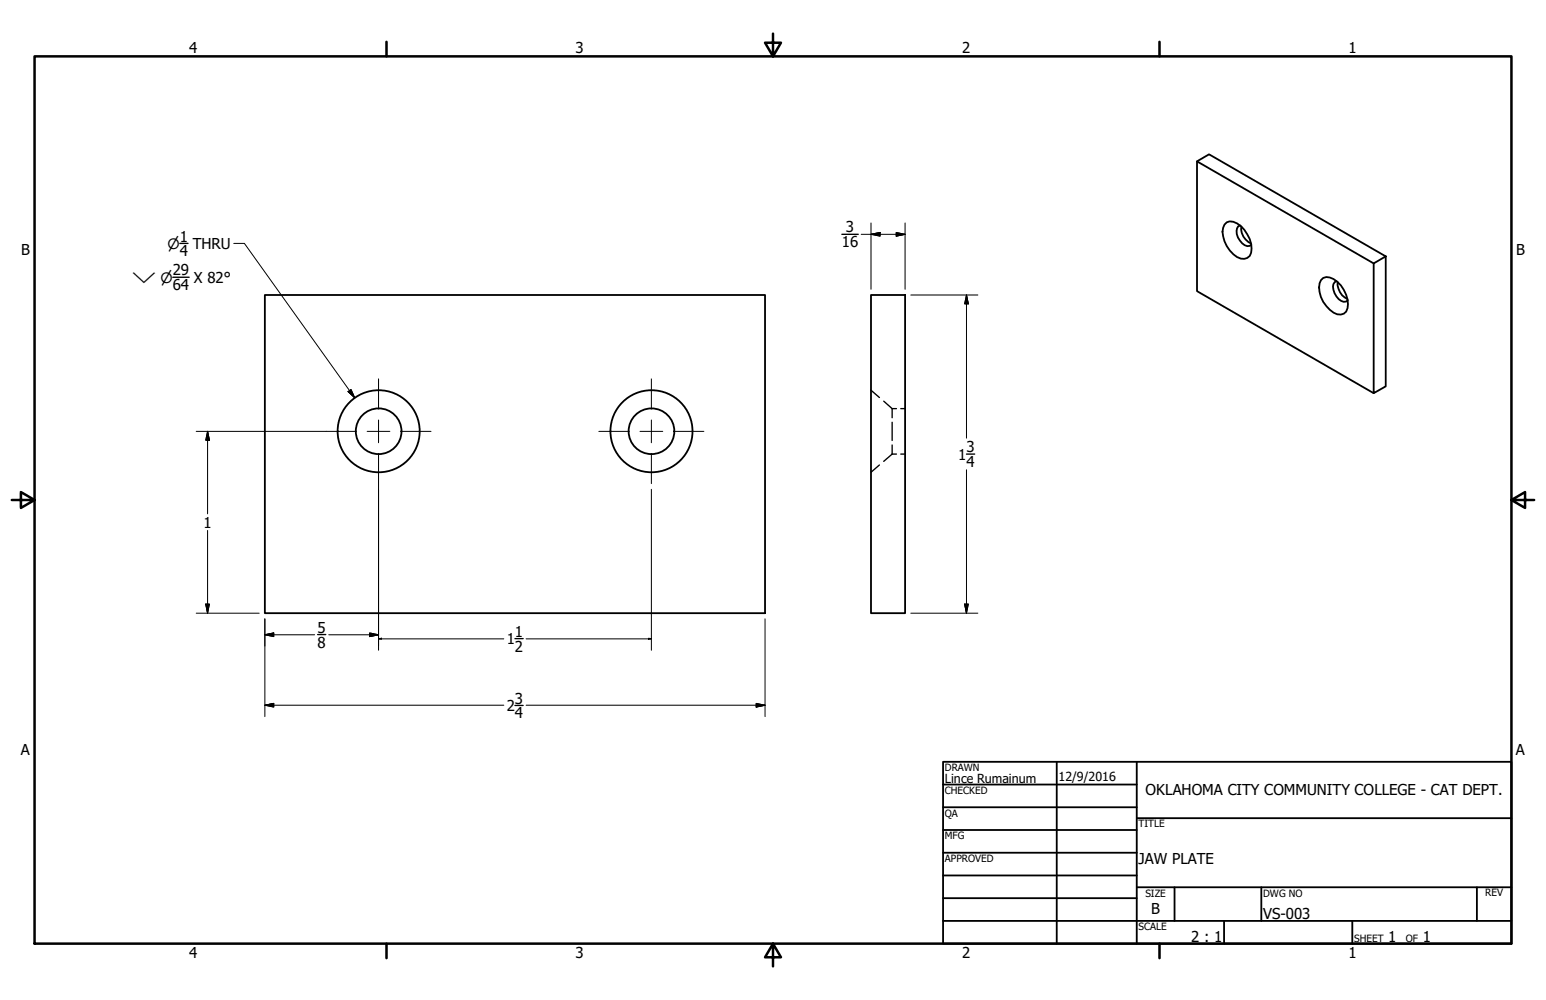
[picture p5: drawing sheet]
<svg xmlns="http://www.w3.org/2000/svg" width="432mm" height="279mm" viewBox="0 0 432 279" stroke-linecap="round" stroke-linejoin="round" font-family="sans-serif">
<!-- layer: Visible (ANSI) -->
<g fill="none" stroke="#000" stroke-width=".51">
<path d="M334.3 45.1l49.4 28.5M342.6 62.1a3.7 3.7 0 0 1 4 1.1 8.3 8.3 0 0 1 2.8 7.4 2.41 2.41 0 0 1-3.9 1.2 8.6 8.6 0 0 1-3.9-8.2l.4-.9zM346.4 63a1.84 1.84 0 0 0-1 2.4 4.8 4.8 0 0 0 3 3.4l.6-.1 .5-.3M346.7 63.3a4.6 4.6 0 0 0 2.7 4.7M369.6 77.7a3.7 3.7 0 0 1 3.9 1 8.3 8.3 0 0 1 2.9 7.4 2.32 2.32 0 0 1-3.9 1.3 8.4 8.4 0 0 1-3.9-8.2l.3-.9zM373.3 78.5a1.75 1.75 0 0 0-.9 2.5 3.6 3.6 0 0 0 3.5 3.3l.5-.4M373.6 78.9a4.7 4.7 0 0 0 2.8 4.7M383.7 73.6l3.3-2v36.3l-3.3 2zM387 71.6l-49.3-28.5-3.4 2v36.2l49.4 28.6M74 82.4h139.7v88.9h-139.7zM243.3 82.4h9.5v88.9h-9.5z"/>
<circle cx="105.8" cy="120.5" r="6.4"/>
<circle cx="105.8" cy="120.5" r="11.5"/>
<circle cx="182" cy="120.5" r="6.4"/>
<circle cx="182" cy="120.5" r="11.5"/>
</g>
<!-- layer: Hidden (ANSI) -->
<path d="M243.3 109l2.3 2.1M246.8 112.1l2.4 2.1M249.2 114.2v2.5M249.2 118v5.1M249.2 114.2h1.2M251.6 114.2h1.2M245.6 129.9l-2.3 2.1M249.2 124.3v2.6M249.2 126.9l-2.4 2M249.2 126.9h1.2M251.6 126.9h1.2" fill="none" stroke="#000" stroke-width=".38"/>
<!-- layer: Border (ANSI) -->
<path d="M9.7 15.7h412.4v248h-412.4zM107.9 11.7v4M215.9 9.4v6.3l-2.2-3.8h4.4l-2.2 3.8M323.8 11.7v4M3.3 139.7h6.4l-3.9-2.2v4.4l3.9-2.2M422.1 139.7l3.9 2.2v-4.4l-3.9 2.2h6.4M107.9 263.7v4M215.9 263.7l2.2 3.8h-4.4l2.2-3.8v6.3M323.8 263.7v4" fill="none" stroke="#000" stroke-width=".7"/>
<!-- layer: Title (ANSI) -->
<g fill="none" stroke="#000" stroke-width=".51">
<path d="M263.4 212.9h158.7v50.8h-158.7zM263.4 219.2h54.1M295.1 212.9v50.8M317.5 212.9v50.8M263.4 225.6h54.1M263.4 231.9h54.1M263.4 238.3h54.1M317.5 228.6h104.6M263.4 244.6h54.1M263.4 251h54.1M263.4 257.3h158.7M317.5 247.9h104.6"/>
<path d="M328 247.9v9.4M341.9 257.3v6.4M352.3 247.9v9.4M377.7 257.3v6.4M412.5 247.9v9.4"/>
</g>
<!-- layer: Center Mark (ANSI) -->
<path d="M105.7 105.9v8.4M105.7 117.3v6.4M181.9 105.9v8.4M181.9 117.3v6.4M91.1 120.5h8.5M102.6 120.5h6.3M105.7 126.7v8.4M111.9 120.5h8.5M167.3 120.5h8.5M178.8 120.5h6.3M181.9 126.7v8.4M188.1 120.5h8.5" fill="none" stroke="#000" stroke-width=".28"/>
<!-- layer: Symbol (ANSI) -->
<path d="M48.3 77.5h4.5M50.2 68h2.3" fill="none" stroke="#000" stroke-width=".38"/>
<path d="M65.3 68h3l30.8 43.1M97.2 109.4l.8-.6 1.1 2.3z" fill="none" stroke="#000" stroke-width=".28"/>
<path d="M97.2 109.4l1.9 1.7zM97.2 109.4l.8-.6 1.1 2.3z" fill="#000" stroke="#000" stroke-width=".28"/>
<!-- layer: Dimension (ANSI) -->
<path d="M235.1 65.5h4.6M269.9 126.9h2.3M88.7 177.3h2.3M143.8 178.4h2.3M143.8 197.1h2.3" fill="none" stroke="#000" stroke-width=".38"/>
<g fill="none" stroke="#000" stroke-width=".28">
<path d="M240.5 65.5h12.3M243.3 65.5l2.5-.5v1zM243.3 62.3v18.5M250.3 65l2.5 .5-2.5 .5zM252.8 62.3v18.5M254.4 82.4h18.7M269.9 82.4l.5 2.5h-1zM269.9 82.4v40M54.8 120.5h36.3M58 120.5l.5 2.5h-1zM58 120.5v23.1M105.7 135.1v46.6"/>
<path d="M181.9 136.7v45M269.9 131.3v40M58 148.2v23.1M54.8 171.3h17.6M57.5 168.8h1l-.5 2.5zM74 177.4l2.5-.6v1.1zM74 172.9v27.3M74 177.4h13.9M91.8 177.4h13.9M103.3 176.8l2.4 .6-2.4 .5zM105.7 178.5l.9-.2v.3zM105.7 178.5h35"/>
<path d="M146.9 178.5h35M181.2 178.3l.7 .2-.7 .1zM213.7 172.9v27.3M254.4 171.3h18.7M269.4 168.8h1l-.5 2.5zM74 197l2.5-.5v1zM74 197h66.7M146.9 197h66.8M211.2 196.5l2.5 .5-2.5 .5z"/>
</g>
<g fill="#000" stroke="#000" stroke-width=".28">
<path d="M243.3 65.5l2.5-.5zM243.3 65.5l2.5-.5v1zM250.3 66l2.5-.5zM250.3 65l2.5 .5-2.5 .5zM269.9 82.4l.5 2.5zM269.9 82.4l.5 2.5h-1zM58 120.5l.5 2.5zM58 120.5l.5 2.5h-1zM57.5 168.8l.5 2.5zM57.5 168.8h1l-.5 2.5zM74 177.4l2.5-.6zM74 177.4l2.5-.6v1.1z"/>
<path d="M103.3 177.9l2.4-.5zM103.3 176.8l2.4 .6-2.4 .5zM269.4 168.8l.5 2.5zM269.4 168.8h1l-.5 2.5zM74 197l2.5-.5zM74 197l2.5-.5v1zM211.2 197.5l2.5-.5zM211.2 196.5l2.5 .5-2.5 .5z"/>
</g>
<g font-size="4.2">
<text x="52.8" y="14.7">4</text>
<text x="160.8" y="14.7">3</text>
<text x="268.7" y="14.7">2</text>
<text x="376.7" y="14.7">1</text>
<text x="236.3" y="64.9">3</text>
<text x="5.9" y="71.4">B</text>
<text x="50.2" y="67.5">1</text>
<text x="50.2" y="71.6">4</text>
<text x="53.8" y="69.5">THRU</text>
<text x="235.1" y="69">16</text>
<text x="423.5" y="71.4">B</text>
<text x="48.3" y="77">29</text>
<text x="48.3" y="81.1">64</text>
<text x="54.2" y="79">X 82°</text>
<text x="267.7" y="128.4">1</text>
<text x="269.9" y="126.4">3</text>
<text x="269.9" y="130.4">4</text>
<text x="56.8" y="147.4">1</text>
<text x="88.7" y="176.8">5</text>
<text x="141.5" y="180">1</text>
<text x="143.8" y="177.9">1</text>
<text x="88.7" y="180.9">8</text>
<text x="143.8" y="182.1">2</text>
<text x="143.8" y="196.6">3</text>
<text x="141.5" y="198.6">2</text>
<text x="143.8" y="200.7">4</text>
<text x="5.8" y="211.1">A</text>
<text x="423.4" y="211.1">A</text>
<text x="320" y="222.2">OKLAHOMA CITY COMMUNITY COLLEGE - CAT DEPT.</text>
<text x="318" y="241.3">JAW PLATE</text>
<text x="321.5" y="255.4">B</text>
<text x="352.8" y="256.7">VS-003</text>
<text x="332.7" y="263.1">2 : 1</text>
<text x="387.7" y="263.1">1</text>
<text x="397.4" y="263.1">1</text>
<text x="52.8" y="267.7">4</text>
<text x="160.8" y="267.7">3</text>
<text x="268.7" y="267.7">2</text>
<text x="376.7" y="267.7">1</text>
</g>
<g font-size="4">
<text x="46.8" y="69.5">⌀</text>
<text x="37" y="79">⌵ ⌀</text>
</g>
<g font-size="3.5">
<text x="263.9" y="218.6">Lince Rumainum</text>
<text x="295.7" y="218.1">12/9/2016</text>
</g>
<g font-size="2.8">
<text x="263.9" y="215.4">DRAWN</text>
<text x="263.9" y="221.8">CHECKED</text>
<text x="263.9" y="228.2">QA</text>
<text x="318" y="231.1">TITLE</text>
<text x="263.9" y="234.5">MFG</text>
<text x="263.9" y="240.9">APPROVED</text>
<text x="319.9" y="250.5">SIZE</text>
<text x="352.8" y="250.5">DWG NO</text>
<text x="414.8" y="250.4">REV</text>
<text x="318" y="259.9">SCALE</text>
<text x="378.2" y="263.1">SHEET</text>
<text x="392.6" y="263.1">OF</text>
</g>
</svg>
